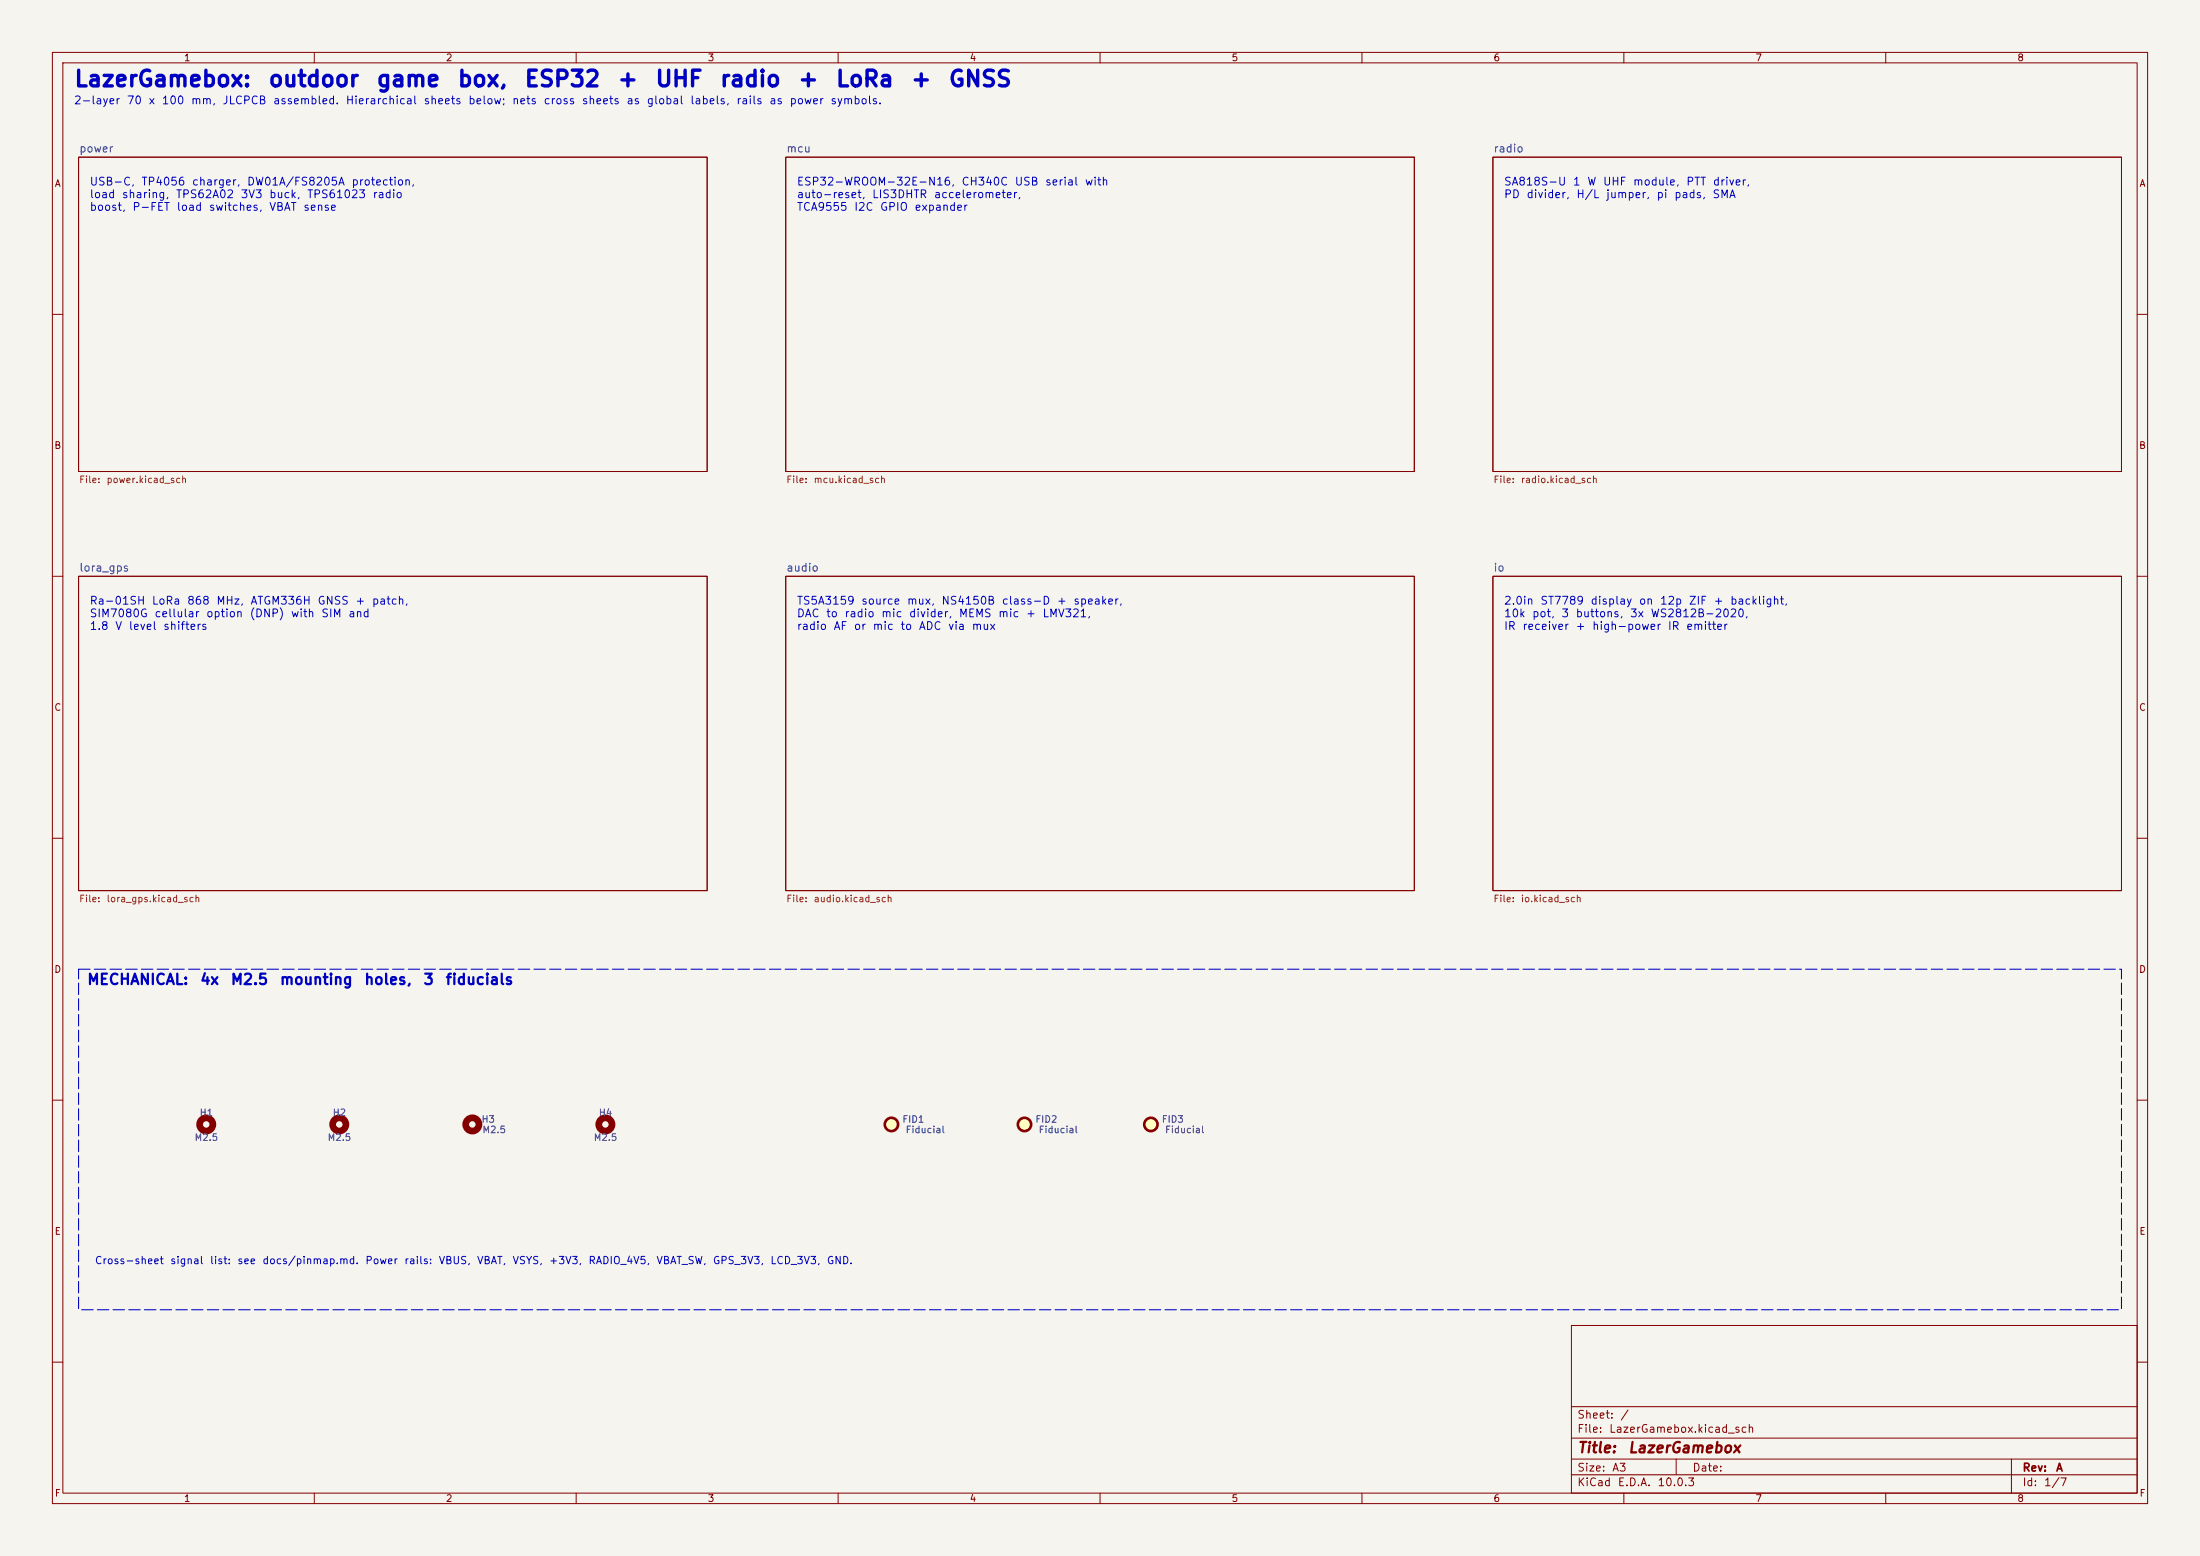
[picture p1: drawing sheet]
<svg xmlns="http://www.w3.org/2000/svg" width="420mm" height="297mm" viewBox="0 0 420 297" stroke-linecap="round" stroke-linejoin="round" font-family="sans-serif">
<path d="M0 0h420v297h-420z" fill="#f5f4ef" stroke="#f5f4ef" stroke-width=".19"/>
<g fill="none" stroke="#840000" stroke-width=".19">
<path d="M10 10h400v277h-400zM12 12h396v273h-396zM60 10v2M110 10v2M160 10v2M210 10v2M260 10v2M310 10v2M360 10v2M15 30h120v60h-120zM150 30h120v60h-120zM285 30h120v60h-120z"/>
<path d="M10 60h2M408 60h2M10 110h2M15 110h120v60h-120zM150 110h120v60h-120zM285 110h120v60h-120zM408 110h2M10 160h2M408 160h2M10 210h2M408 210h2M300 253h108v32h-108z"/>
<path d="M10 260h2M300 278.5h108M300 274.5h108M300 268.5h108M320 278.5v3M384 278.5v6.5M408 260h2M60 285v2M110 285v2M160 285v2M210 285v2M260 285v2"/>
<path d="M300 281.5h108M310 285v2M360 285v2"/>
</g>
<g fill="none" stroke="#840000" stroke-width="1.3">
<circle cx="39.4" cy="214.6" r="1.27"/>
<circle cx="64.8" cy="214.6" r="1.27"/>
<circle cx="90.2" cy="214.6" r="1.27"/>
<circle cx="115.6" cy="214.6" r="1.27"/>
</g>
<g fill="#ffffc2" stroke="#ffffc2" stroke-width=".19">
<circle cx="170.2" cy="214.6" r="1.27"/>
<circle cx="219.7" cy="214.6" r="1.27"/>
<circle cx="195.6" cy="214.6" r="1.27"/>
</g>
<g fill="none" stroke="#840000" stroke-width=".51">
<circle cx="170.2" cy="214.6" r="1.27"/>
<circle cx="195.6" cy="214.6" r="1.27"/>
<circle cx="219.7" cy="214.6" r="1.27"/>
</g>
<path d="M15 185h390v65h-390z" fill="none" stroke="#0000c2" stroke-width=".2" stroke-dasharray="2.2 .8"/>
<g font-size="3" fill="#0000c2">
<text x="14" y="17.3">LazerGamebox:</text>
<text x="51.1" y="17.3">outdoor</text>
<text x="71.7" y="17.3">game</text>
<text x="87.2" y="17.3">box,</text>
<text x="99.9" y="17.3">ESP32</text>
<text x="117.7" y="17.3">+</text>
<text x="124.9" y="17.3">UHF</text>
<text x="137.3" y="17.3">radio</text>
<text x="152.2" y="17.3">+</text>
<text x="159.4" y="17.3">LoRa</text>
<text x="173.7" y="17.3">+</text>
<text x="180.9" y="17.3">GNSS</text>
</g>
<g font-size="2" fill="#0000c2">
<text x="16.5" y="188.5">MECHANICAL:</text>
<text x="38.1" y="188.5">4x</text>
<text x="43.9" y="188.5">M2.5</text>
<text x="53.3" y="188.5">mounting</text>
<text x="69.4" y="188.5">holes,</text>
<text x="80.7" y="188.5">3</text>
<text x="84.9" y="188.5">fiducials</text>
</g>
<g font-size="2" fill="#840000">
<text x="301" y="277.8">Title:</text>
<text x="310.7" y="277.8">LazerGamebox</text>
</g>
<g font-size="1.5" fill="#0000c2">
<text x="14" y="20.3">2-layer</text>
<text x="24.1" y="20.3">70</text>
<text x="28.2" y="20.3">x</text>
<text x="30.8" y="20.3">100</text>
<text x="36.3" y="20.3">mm,</text>
<text x="42.4" y="20.3">JLCPCB</text>
<text x="52" y="20.3">assembled.</text>
<text x="65.9" y="20.3">Hierarchical</text>
<text x="80.8" y="20.3">sheets</text>
<text x="89.3" y="20.3">below;</text>
<text x="97.6" y="20.3">nets</text>
<text x="103.7" y="20.3">cross</text>
<text x="111" y="20.3">sheets</text>
<text x="119.5" y="20.3">as</text>
<text x="123.3" y="20.3">global</text>
<text x="131.6" y="20.3">labels,</text>
<text x="140.4" y="20.3">rails</text>
<text x="146.7" y="20.3">as</text>
<text x="150.6" y="20.3">power</text>
<text x="158.4" y="20.3">symbols.</text>
<text x="17" y="35.8">USB-C,</text>
<text x="26.9" y="35.8">TP4056</text>
<text x="36.5" y="35.8">charger,</text>
<text x="47" y="35.8">DW01A/FS8205A</text>
<text x="67" y="35.8">protection,</text>
<text x="152" y="35.8">ESP32-WROOM-32E-N16,</text>
<text x="183.4" y="35.8">CH340C</text>
<text x="193.6" y="35.8">USB</text>
<text x="199.4" y="35.8">serial</text>
<text x="207" y="35.8">with</text>
<text x="287" y="35.8">SA818S-U</text>
<text x="300.2" y="35.8">1</text>
<text x="302.9" y="35.8">W</text>
<text x="305.9" y="35.8">UHF</text>
<text x="311.6" y="35.8">module,</text>
<text x="321.8" y="35.8">PTT</text>
<text x="326.9" y="35.8">driver,</text>
<text x="17" y="38.2">load</text>
<text x="17" y="40.6">boost,</text>
<text x="23.2" y="38.2">sharing,</text>
<text x="25.2" y="40.6">P-FET</text>
<text x="33.5" y="38.2">TPS62A02</text>
<text x="33.6" y="40.6">load</text>
<text x="39.8" y="40.6">switches,</text>
<text x="45.8" y="38.2">3V3</text>
<text x="51.3" y="40.6">VBAT</text>
<text x="51.3" y="38.2">buck,</text>
<text x="57.8" y="40.6">sense</text>
<text x="58.5" y="38.2">TPS61023</text>
<text x="71" y="38.2">radio</text>
<text x="152" y="38.2">auto-reset,</text>
<text x="152" y="40.6">TCA9555</text>
<text x="162.9" y="40.6">I2C</text>
<text x="166.4" y="38.2">LIS3DHTR</text>
<text x="167.9" y="40.6">GPIO</text>
<text x="174.5" y="40.6">expander</text>
<text x="178.2" y="38.2">accelerometer,</text>
<text x="287" y="38.2">PD</text>
<text x="291.3" y="38.2">divider,</text>
<text x="300.8" y="38.2">H/L</text>
<text x="306.5" y="38.2">jumper,</text>
<text x="316.1" y="38.2">pi</text>
<text x="319.5" y="38.2">pads,</text>
<text x="326.8" y="38.2">SMA</text>
<text x="17" y="115.8">Ra-01SH</text>
<text x="17" y="118.2">SIM7080G</text>
<text x="28.9" y="115.8">LoRa</text>
<text x="29.4" y="118.2">cellular</text>
<text x="35.6" y="115.8">868</text>
<text x="39.2" y="118.2">option</text>
<text x="41.2" y="115.8">MHz,</text>
<text x="47.5" y="118.2">(DNP)</text>
<text x="47.7" y="115.8">ATGM336H</text>
<text x="55.4" y="118.2">with</text>
<text x="60.5" y="115.8">GNSS</text>
<text x="61.2" y="118.2">SIM</text>
<text x="66.4" y="118.2">and</text>
<text x="67.7" y="115.8">+</text>
<text x="70.9" y="115.8">patch,</text>
<text x="152" y="115.8">TS5A3159</text>
<text x="152" y="118.2">DAC</text>
<text x="157.6" y="118.2">to</text>
<text x="161.1" y="118.2">radio</text>
<text x="164.3" y="115.8">source</text>
<text x="168.1" y="118.2">mic</text>
<text x="173" y="115.8">mux,</text>
<text x="173.4" y="118.2">divider,</text>
<text x="179.6" y="115.8">NS4150B</text>
<text x="182.9" y="118.2">MEMS</text>
<text x="190.4" y="118.2">mic</text>
<text x="191.1" y="115.8">class-D</text>
<text x="195.7" y="118.2">+</text>
<text x="198.9" y="118.2">LMV321,</text>
<text x="201.6" y="115.8">+</text>
<text x="204.8" y="115.8">speaker,</text>
<text x="287" y="115.8">2.0in</text>
<text x="287" y="118.2">10k</text>
<text x="292.4" y="118.2">pot,</text>
<text x="293.9" y="115.8">ST7789</text>
<text x="298" y="118.2">3</text>
<text x="300.7" y="118.2">buttons,</text>
<text x="303.5" y="115.8">display</text>
<text x="311.1" y="118.2">3x</text>
<text x="312.8" y="115.8">on</text>
<text x="315" y="118.2">WS2812B-2020,</text>
<text x="316.8" y="115.8">12p</text>
<text x="322.3" y="115.8">ZIF</text>
<text x="327" y="115.8">+</text>
<text x="330.2" y="115.8">backlight,</text>
<text x="17" y="120.6">1.8</text>
<text x="21.9" y="120.6">V</text>
<text x="24.5" y="120.6">level</text>
<text x="31" y="120.6">shifters</text>
<text x="152" y="120.6">radio</text>
<text x="159" y="120.6">AF</text>
<text x="162.9" y="120.6">or</text>
<text x="166.5" y="120.6">mic</text>
<text x="171.8" y="120.6">to</text>
<text x="175.3" y="120.6">ADC</text>
<text x="180.9" y="120.6">via</text>
<text x="185.4" y="120.6">mux</text>
<text x="287" y="120.6">IR</text>
<text x="290.5" y="120.6">receiver</text>
<text x="300.7" y="120.6">+</text>
<text x="303.8" y="120.6">high-power</text>
<text x="318.3" y="120.6">IR</text>
<text x="321.8" y="120.6">emitter</text>
</g>
<g font-size="1.5" fill="#006464">
<text x="15" y="29.5">power</text>
<text x="150" y="29.5">mcu</text>
<text x="285" y="29.5">radio</text>
<text x="15" y="109.5">lora_gps</text>
<text x="150" y="109.5">audio</text>
<text x="285" y="109.5">io</text>
</g>
<g font-size="1.5" fill="#840000">
<text x="301" y="273.8">File:</text>
<text x="301" y="271.1">Sheet:</text>
<text x="307.1" y="273.8">LazerGamebox.kicad_sch</text>
<text x="309.2" y="271.1">/</text>
<text x="301" y="281.2">Size:</text>
<text x="307.6" y="281.2">A3</text>
<text x="323" y="281.2">Date:</text>
<text x="386" y="281.2">Rev:</text>
<text x="392.4" y="281.2">A</text>
<text x="301" y="284">KiCad</text>
<text x="308.7" y="284">E.D.A.</text>
<text x="316.3" y="284">10.0.3</text>
<text x="386" y="284">Id:</text>
<text x="390.1" y="284">1/7</text>
</g>
<g font-size="1.4" fill="#0000c2">
<text x="18" y="241.6">Cross-sheet</text>
<text x="32.4" y="241.6">signal</text>
<text x="40" y="241.6">list:</text>
<text x="45.2" y="241.6">see</text>
<text x="50" y="241.6">docs/pinmap.md.</text>
<text x="69.6" y="241.6">Power</text>
<text x="77.1" y="241.6">rails:</text>
<text x="83.6" y="241.6">VBUS,</text>
<text x="91" y="241.6">VBAT,</text>
<text x="97.7" y="241.6">VSYS,</text>
<text x="104.7" y="241.6">+3V3,</text>
<text x="112.2" y="241.6">RADIO_4V5,</text>
<text x="125.2" y="241.6">VBAT_SW,</text>
<text x="136" y="241.6">GPS_3V3,</text>
<text x="146.9" y="241.6">LCD_3V3,</text>
<text x="157.7" y="241.6">GND.</text>
</g>
<g font-size="1.3" fill="#840000">
<text x="35" y="12">1</text>
<text x="85" y="12">2</text>
<text x="135" y="12">3</text>
<text x="185" y="12">4</text>
<text x="235" y="12">5</text>
<text x="285" y="12">6</text>
<text x="335" y="12">7</text>
<text x="385" y="12">8</text>
<text x="10.3" y="36">A</text>
<text x="408.3" y="36">A</text>
<text x="10.3" y="86">B</text>
<text x="408.2" y="86">B</text>
<text x="10.3" y="136">C</text>
<text x="408.2" y="136">C</text>
<text x="10.3" y="186">D</text>
<text x="408.2" y="186">D</text>
<text x="10.3" y="236">E</text>
<text x="408.3" y="236">E</text>
<text x="10.3" y="286">F</text>
<text x="35" y="287">1</text>
<text x="85" y="287">2</text>
<text x="135" y="287">3</text>
<text x="185" y="287">4</text>
<text x="235" y="287">5</text>
<text x="285" y="287">6</text>
<text x="335" y="287">7</text>
<text x="385" y="287">8</text>
<text x="408.3" y="286">F</text>
</g>
<g font-size="1.3" fill="#725600">
<text x="15" y="92.5">File:</text>
<text x="20.2" y="92.5">power.kicad_sch</text>
<text x="150" y="92.5">File:</text>
<text x="155.2" y="92.5">mcu.kicad_sch</text>
<text x="285" y="92.5">File:</text>
<text x="290.2" y="92.5">radio.kicad_sch</text>
<text x="15" y="172.5">File:</text>
<text x="20.2" y="172.5">lora_gps.kicad_sch</text>
<text x="150" y="172.5">File:</text>
<text x="155.2" y="172.5">audio.kicad_sch</text>
<text x="285" y="172.5">File:</text>
<text x="290.2" y="172.5">io.kicad_sch</text>
</g>
<g font-size="1.3" fill="#006464">
<text x="38" y="213.3">H1</text>
<text x="63.4" y="213.3">H2</text>
<text x="91.8" y="214.6">H3</text>
<text x="114.2" y="213.3">H4</text>
<text x="172.1" y="214.6">FID1</text>
<text x="197.5" y="214.6">FID2</text>
<text x="221.7" y="214.6">FID3</text>
<text x="37" y="218.1">M2.5</text>
<text x="62.4" y="218.1">M2.5</text>
<text x="92" y="216.6">M2.5</text>
<text x="113.2" y="218.1">M2.5</text>
<text x="172.8" y="216.6">Fiducial</text>
<text x="198.2" y="216.6">Fiducial</text>
<text x="222.3" y="216.6">Fiducial</text>
</g>
</svg>
